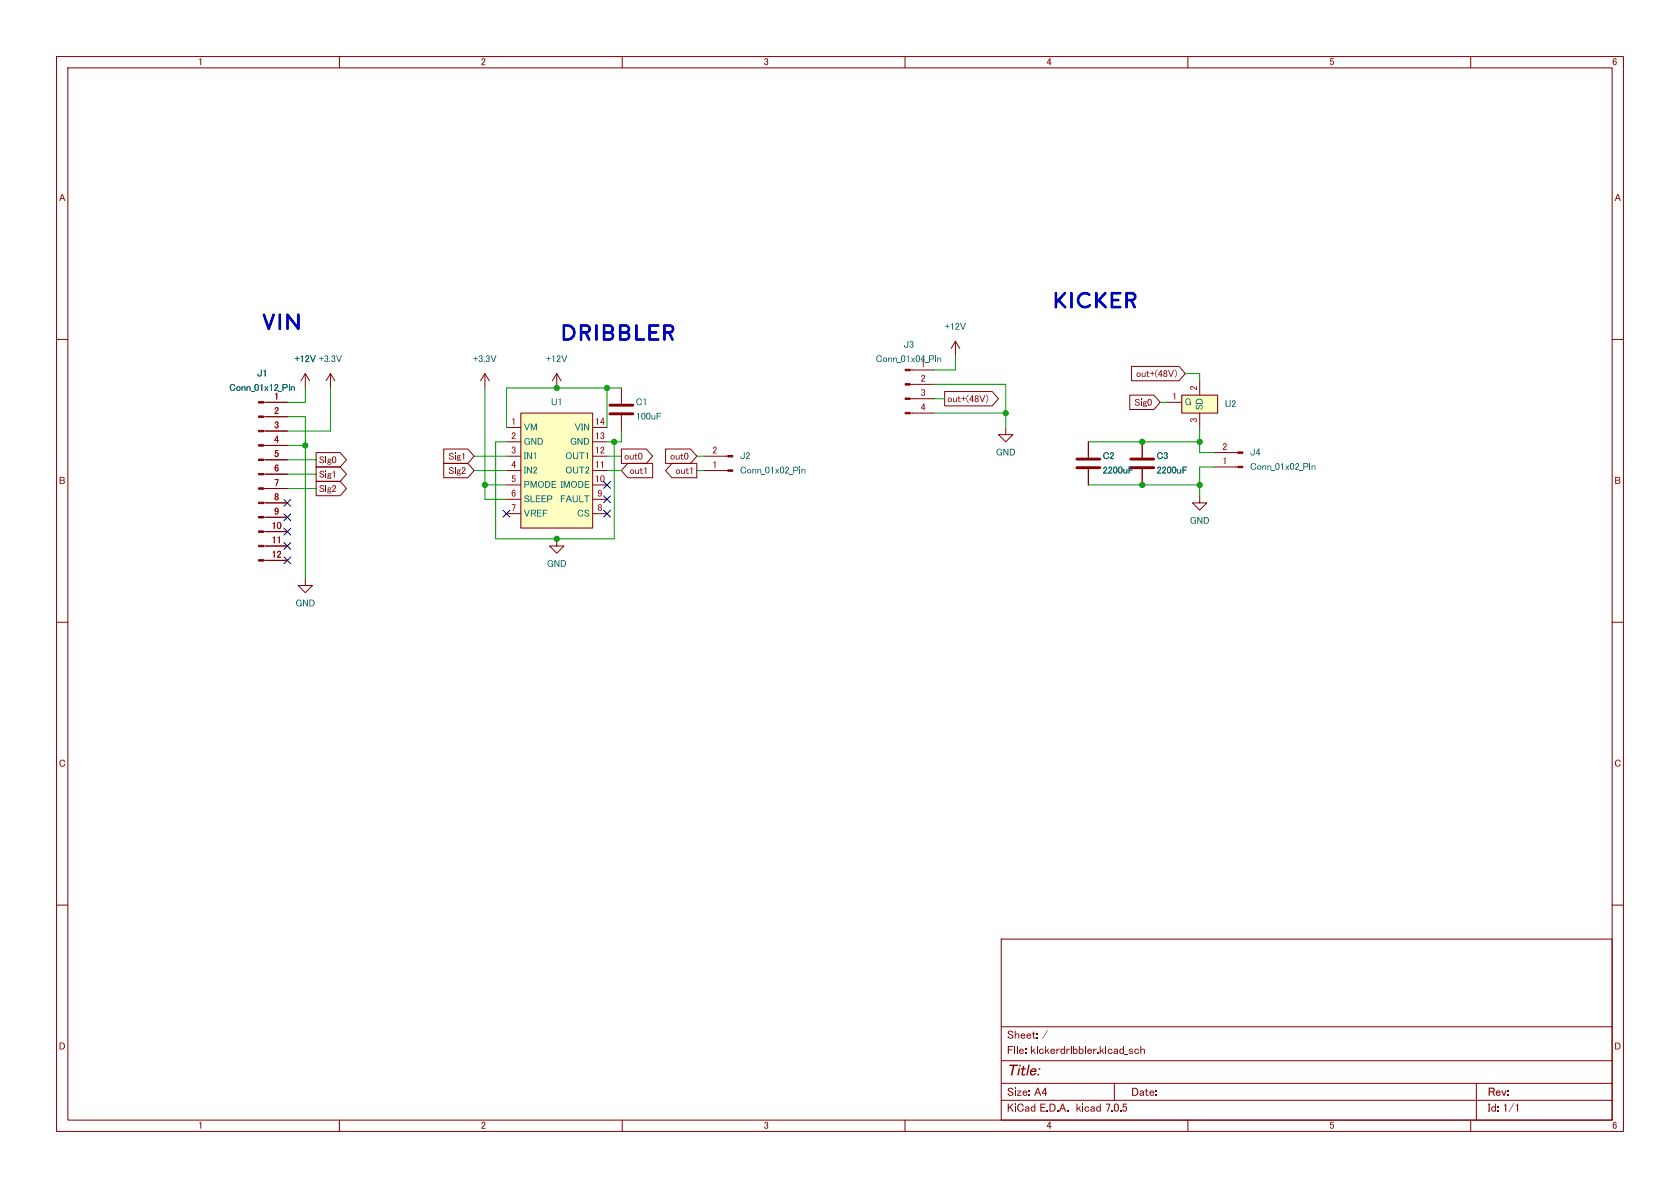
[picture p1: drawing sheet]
<svg xmlns="http://www.w3.org/2000/svg" width="297mm" height="210mm" viewBox="0 0 297 210" stroke-linecap="round" stroke-linejoin="round" font-family="sans-serif">
<g fill="none" stroke="#840000" stroke-width=".18">
<path d="M10 10h277v190h-277zM12 12h273v186h-273zM60 10v2M110 10v2M160 10v2M210 10v2M260 10v2M10 60h2M285 60h2M46.6 71.1h4.2M46.6 78.7h4.2M46.6 76.2h4.2"/>
<path d="M46.6 73.7h4.2M58.4 66l-.7 1.3M58.4 66v2.6M58.4 66l.8 1.3M85.7 66l-.7 1.3M85.7 66v2.6M85.7 66l.8 1.3M89.5 75.6h2.6M89.5 78.1h2.6M92.1 73h12.7v20.3h-12.7zM160.9 73h4.2M160.9 70.5h4.2"/>
<path d="M160.9 67.9h4.2M160.9 65.4h4.2M168.9 60.3l-.8 1.3M168.9 60.3v2.6M168.9 60.3l.8 1.3M177.8 75.6v1.2h1.3l-1.3 1.3-1.3-1.3h1.3M192.4 78.1v2.8M201.9 78.1v2.8M206.4 71.1h2.5M208.9 69.9h6.4v3.1h-6.4zM212.1 67.3v2.6M212.1 73v2.6"/>
<path d="M46.6 99.1h4.2M46.6 96.5h4.2M46.6 94h4.2M46.6 91.4h4.2M46.6 88.9h4.2M46.6 86.4h4.2M46.6 83.8h4.2M46.6 81.3h4.2M89.5 80.6h2.6M89.5 83.2h2.6M89.5 85.7h2.6M89.5 88.3h2.6"/>
<path d="M89.5 90.8h2.6M104.8 88.3h2.5M104.8 90.8h2.5M192.4 82.9v2.8M201.9 82.9v2.8M212.1 87.6v1.3h1.3l-1.3 1.3-1.3-1.3h1.3M10 110h2M285 110h2M10 160h2M285 160h2M177 166h108v32h-108zM60 198v2"/>
<path d="M110 198v2M160 198v2M177 194.5h108M177 191.5h108M177 187.5h108M177 181.5h108M197 191.5v3M210 198v2M260 198v2M261 191.5v6.5"/>
</g>
<g fill="#ffffc2" stroke="#ffffc2" stroke-width=".18">
<path d="M92.1 73h12.7v20.3h-12.7z"/>
<path d="M208.9 69.9h6.4v3.1h-6.4z"/>
</g>
<path d="M190.4 82.7h4M190.4 81.2h4M199.9 82.7h4.1M199.9 81.2h4.1" fill="none" stroke="#840000" stroke-width=".51"/>
<g fill="#840000" stroke="#840000" stroke-width=".18">
<path d="M160 72.9h.9v.3h-.9z"/>
<path d="M160 70.4h.9v.2h-.9z"/>
<path d="M160 67.8h.9v.3h-.9z"/>
<path d="M160 65.3h.9v.2h-.9z"/>
<path d="M45.7 98.9h.9v.3h-.9z"/>
<path d="M45.7 96.4h.9v.2h-.9z"/>
<path d="M45.7 93.9h.9v.2h-.9z"/>
<path d="M45.7 91.3h.9v.3h-.9z"/>
<path d="M45.7 88.8h.9v.2h-.9z"/>
<path d="M45.7 86.2h.9v.3h-.9z"/>
<path d="M45.7 83.7h.9v.2h-.9z"/>
<path d="M45.7 81.2h.9v.2h-.9z"/>
<path d="M45.7 78.6h.9v.3h-.9z"/>
<path d="M45.7 76.1h.9v.2h-.9z"/>
<path d="M45.7 73.5h.9v.3h-.9z"/>
<path d="M45.7 71h.9v.2h-.9z"/>
</g>
<g fill="#006464">
<path d="M56.4 63.3h.3v-.3h.2v.3h.3v.2h-.3v.3h-.2v-.3h-.3z"/>
<path d="M57.5 62.9l.3-.1 .2 .2v.3l-.2 .1 .2 .3-.2 .3h-.3l-.2-.2v-.2h.2l.2 .3 .2-.2-.1-.2-.2-.1 .2-.2v-.2l-.2-.1-.1 .3h-.1z"/>
<path d="M58.2 63.9h.2v.1h-.2z"/>
<path d="M58.7 62.9l.3-.1 .2 .2v.3l-.1 .1 .2 .3-.2 .3h-.3l-.2-.2v-.2h.1l.2 .3 .2-.2v-.2l-.2-.1 .2-.2v-.2l-.2-.1-.1 .3h-.2z"/>
<path d="M59.4 62.8h.2l.3 1 .4-1h.2l-.5 1.2h-.1z"/>
</g>
<g fill="none" stroke="#840000" stroke-width=".18">
<path d="M54 66l-.8 1.3M54 66v2.6M54 66l.7 1.3M78.4 79.4h4.3l1.1 1.2-1.1 1.3h-4.3zM98.4 66l-.7 1.3M98.4 66v2.6M98.4 66l.8 1.3M109.9 79.4h4.4l1.1 1.2-1.1 1.3h-4.4zM109.9 68.6v2.8M109.9 73.4v2.8M117.7 79.4h4.4l1.1 1.2-1.1 1.3h-4.4zM167 69.2h8.4l1.1 1.3-1.1 1.3h-8.4z"/>
<path d="M199.7 69.8h4.3l1.1 1.3-1.1 1.3h-4.3zM200 64.8h8.4l1.1 1.2-1.1 1.3h-8.4zM55.9 85.1h4.2l1.2 1.3-1.2 1.2h-4.2zM55.9 82.5h4.2l1.2 1.3-1.2 1.3h-4.2zM55.9 80h4.2l1.2 1.3-1.2 1.3h-4.2zM78.4 81.9h4.3l1.1 1.3-1.1 1.3h-4.3zM98.4 95.3v1.2h1.3l-1.3 1.3-1.2-1.3h1.2M111 81.9h4.4v2.6h-4.4l-1.1-1.3zM118.8 81.9h4.4v2.6h-4.4l-1.1-1.3zM124.5 80.6h4.2M124.5 83.2h4.2M214.6 80h4.2"/>
<path d="M214.6 82.6h4.2M54 102.2v1.3h1.2l-1.2 1.3-1.3-1.3h1.3"/>
</g>
<g fill="#840000" stroke="#840000" stroke-width=".18">
<path d="M218.8 79.9h.9v.2h-.9z"/>
<path d="M218.8 82.4h.9v.3h-.9z"/>
<path d="M128.7 80.5h.8v.3h-.8z"/>
<path d="M128.7 83.1h.8v.2h-.8z"/>
</g>
<path d="M107.8 73.2h4.1M107.8 71.6h4.1" fill="none" stroke="#840000" stroke-width=".51"/>
<g fill="#0000c2">
<path d="M114.7 57.4l1.6-.1 .2 .1 .1 .2-.2 .2h-1.3v.7h.9l.2 .3-.2 .2h-.9v.8h1.3l.2 .2-.1 .2-1.6 .1-.3-.2z"/>
<path d="M117.3 57.4l1.2-.1 .6 .4 .1 .7-.6 .6 .5 .9-.1 .3-.3-.1-.6-1.1h-.4v1.1l-.2 .2-.3-.2v-2.3h.5v.7h.8l.2-.3-.3-.4h-1.2z"/>
<path d="M199 51.7l1.2-.1 .6 .4 .1 .7-.6 .5 .5 1-.1 .3-.3-.1-.6-1.1h-.4v1.1l-.2 .1-.2-.1-.1-2.3h.5v.7h.8l.3-.4-.4-.3h-1.2z"/>
</g>
<g fill="none" stroke="#009600" stroke-width=".18">
<path d="M50.8 78.7h3.2M50.8 73.7h3.2v28.5M54 68.6v2.5h-3.2M58.4 68.6v7.6h-7.6M85.7 68.6v19.7h3.8M89.5 78.1h-1.9v17.2h21v-17.2M107.3 68.6v7M109.9 68.6h-20.4v7M109.9 76.2v1.9h-2.6M165.1 70.5h1.9M165.1 73h12.7M165.1 67.9h12.7v7.7"/>
<path d="M168.9 62.9v2.5h-3.8M192.4 78.1h19.7M205.1 71.1h1.3M209.5 66h2.6v1.3M212.1 75.6v4.4h2.5M50.8 83.8h5.1M50.8 86.4h5.1M50.8 81.3h5.1M83.8 80.6h5.7M83.8 83.2h5.7M85.7 85.7h3.8M107.3 80.6h2.6"/>
<path d="M107.3 83.2h2.6M123.2 80.6h1.3M123.2 83.2h1.3M192.4 85.7h19.7M214.6 82.6h-2.5v5"/>
</g>
<g fill="none" stroke="#000084" stroke-width=".18">
<path d="M50.2 93.4l1.2 1.2M50.2 98.5l1.2 1.2M50.2 95.9l1.2 1.2M50.2 88.3l1.2 1.2M50.2 90.8l1.2 1.2M51.4 93.4l-1.2 1.2M51.4 98.5l-1.2 1.2M51.4 95.9l-1.2 1.2M51.4 88.3l-1.2 1.2M51.4 90.8l-1.2 1.2M88.9 90.2l1.2 1.2M90.1 90.2l-1.2 1.2"/>
<path d="M106.7 87.7l1.2 1.2M106.7 85.1l1.2 1.2M106.7 90.2l1.2 1.2M107.9 87.7l-1.2 1.2M107.9 85.1l-1.2 1.2M107.9 90.2l-1.2 1.2"/>
</g>
<g fill="none" stroke="#840000" stroke-width=".18">
<path d="M47 71.1h3.8M47 73.7h3.8M47 76.2h3.8M47 78.7h3.8M192.4 78.1v2.8M201.9 78.1v2.8M47 94h3.8M47 96.5h3.8M47 99.1h3.8M47 81.3h3.8M47 83.8h3.8M47 86.4h3.8"/>
<path d="M47 88.9h3.8M47 91.4h3.8M192.4 82.9v2.8M201.9 82.9v2.8"/>
</g>
<g fill="#009600" stroke="#009600" stroke-width=".18">
<circle cx="212.1" cy="85.7" r=".46"/>
<circle cx="201.9" cy="78.1" r=".46"/>
<circle cx="177.8" cy="73" r=".46"/>
<circle cx="212.1" cy="78.1" r=".46"/>
<circle cx="201.9" cy="85.7" r=".46"/>
<circle cx="85.7" cy="85.7" r=".46"/>
<circle cx="54" cy="78.7" r=".46"/>
<circle cx="98.4" cy="95.3" r=".46"/>
<circle cx="98.4" cy="68.6" r=".46"/>
<circle cx="108.6" cy="78.1" r=".46"/>
<circle cx="107.3" cy="68.6" r=".46"/>
</g>
<g font-size="4.2" fill="#0000c2">
<text x="46.4" y="58.9">Vin</text>
<text x="186.1" y="55">kicker</text>
<text x="99.1" y="60.8">dribbler</text>
</g>
<text font-size="2.8" fill="#840000" x="178" y="190.7">Title:</text>
<g font-size="2.1" fill="#840000">
<text x="178" y="184.1">Sheet:/</text>
<text x="178" y="186.8">File:kickerdribbler.kicad_sch</text>
<text x="178" y="197">KiCadE.D.A. kicad7.0.5</text>
<text x="178" y="194.2">Size:A4</text>
<text x="200" y="194.2">Date:</text>
<text x="263" y="194.2">Rev:</text>
<text x="263" y="197">Id:1/1</text>
</g>
<g font-size="1.8" fill="#840000">
<text x="35" y="11.9">1</text>
<text x="85" y="11.9">2</text>
<text x="135" y="11.9">3</text>
<text x="185" y="11.9">4</text>
<text x="235" y="11.9">5</text>
<text x="285" y="11.9">6</text>
<text x="10.4" y="35.9">A</text>
<text x="285.4" y="35.9">A</text>
<text x="167.5" y="71.5">out+(48V)</text>
<text x="200.8" y="67">out+(48V)</text>
<text x="200.5" y="72.1">Sig0</text>
<text x="56.4" y="82.3">Sig0</text>
<text x="79.2" y="81.6">Sig1</text>
<text x="110.3" y="81.6">out0</text>
<text x="118.5" y="81.6">out0</text>
<text x="10.4" y="85.9">B</text>
<text x="56.4" y="87.3">Sig2</text>
<text x="56.4" y="84.8">Sig1</text>
<text x="79.2" y="84.2">Sig2</text>
<text x="111.3" y="84.2">out1</text>
<text x="119.4" y="84.2">out1</text>
<text x="285.4" y="85.9">B</text>
<text x="10.4" y="135.9">C</text>
<text x="285.4" y="135.9">C</text>
<text x="10.4" y="185.9">D</text>
<text x="285.4" y="185.9">D</text>
<text x="35" y="199.9">1</text>
<text x="85" y="199.9">2</text>
<text x="135" y="199.9">3</text>
<text x="185" y="199.9">4</text>
<text x="235" y="199.9">5</text>
<text x="285" y="199.9">6</text>
</g>
<g font-size="1.8" fill="#006464">
<text x="167" y="58.7">+12V</text>
<text x="52.1" y="64.4">+12V</text>
<text x="83.6" y="64.4">+3.3V</text>
<text x="96.5" y="64.4">+12V</text>
<text x="154.8" y="64.4">Conn_01x04_Pin</text>
<text x="159.7" y="61.9">J3</text>
<text x="40.5" y="69.5">Conn_01x12_Pin</text>
<text x="45.4" y="66.9">J1</text>
<text x="92.6" y="76.5">VM</text>
<text x="97.4" y="72">U1</text>
<text x="101.6" y="76.5">VIN</text>
<text x="112.4" y="72">C1</text>
<text x="112.4" y="74.6">100uF</text>
<text x="209.4" y="72">G</text>
<text x="213" y="72.5" transform="rotate(-90 213 72.5)">SD</text>
<text x="216.5" y="72.3">U2</text>
<text x="92.6" y="79">GND</text>
<text x="92.6" y="81.5">IN1</text>
<text x="99.9" y="81.5">OUT1</text>
<text x="100.8" y="79">GND</text>
<text x="130.8" y="81.5">J2</text>
<text x="176" y="80.9">GND</text>
<text x="194.9" y="81.5">C2</text>
<text x="204.5" y="81.5">C3</text>
<text x="221" y="80.9">J4</text>
<text x="221" y="83.4">Conn_01x02_Pin</text>
<text x="92.6" y="84.1">IN2</text>
<text x="92.6" y="86.6">PMODEIMODE</text>
<text x="92.6" y="89.2">SLEEP FAULT</text>
<text x="99.9" y="84.1">OUT2</text>
<text x="130.8" y="84.1">Conn_01x02_Pin</text>
<text x="194.9" y="84.1">2200uF</text>
<text x="204.5" y="84.1">2200uF</text>
<text x="92.6" y="91.7">VREF</text>
<text x="102" y="91.7">CS</text>
<text x="210.3" y="93">GND</text>
<text x="96.7" y="100.6">GND</text>
<text x="52.2" y="107.6">GND</text>
</g>
<g font-size="1.8" fill="#a90000">
<text x="162.8" y="65.2">1</text>
<text x="48.5" y="70.9">1</text>
<text x="162.8" y="67.7">2</text>
<text x="162.8" y="70.2">3</text>
<text x="207.2" y="70.9">1</text>
<text x="211.8" y="69" transform="rotate(-90 211.8 69)">2</text>
<text x="48.5" y="73.4">2</text>
<text x="48.5" y="75.9">3</text>
<text x="90.4" y="75.3">1</text>
<text x="90.4" y="77.9">2</text>
<text x="105.2" y="77.9">13</text>
<text x="105.2" y="75.3">14</text>
<text x="162.8" y="72.8">4</text>
<text x="211.8" y="74.7" transform="rotate(-90 211.8 74.7)">3</text>
<text x="48.5" y="78.5">4</text>
<text x="48.5" y="81">5</text>
<text x="48.5" y="83.6">6</text>
<text x="90.4" y="80.4">3</text>
<text x="90.4" y="82.9">4</text>
<text x="105.2" y="82.9">11</text>
<text x="105.2" y="80.4">12</text>
<text x="125.9" y="82.9">1</text>
<text x="125.9" y="80.4">2</text>
<text x="216.1" y="82.3">1</text>
<text x="216.1" y="79.8">2</text>
<text x="48.5" y="86.1">7</text>
<text x="48.5" y="88.6">8</text>
<text x="90.4" y="85.5">5</text>
<text x="90.4" y="88">6</text>
<text x="105.2" y="85.5">10</text>
<text x="105.6" y="88">9</text>
<text x="48" y="93.7">10</text>
<text x="48.5" y="91.2">9</text>
<text x="90.4" y="90.6">7</text>
<text x="105.6" y="90.6">8</text>
<text x="48" y="96.3">11</text>
<text x="48" y="98.8">12</text>
</g>
</svg>
